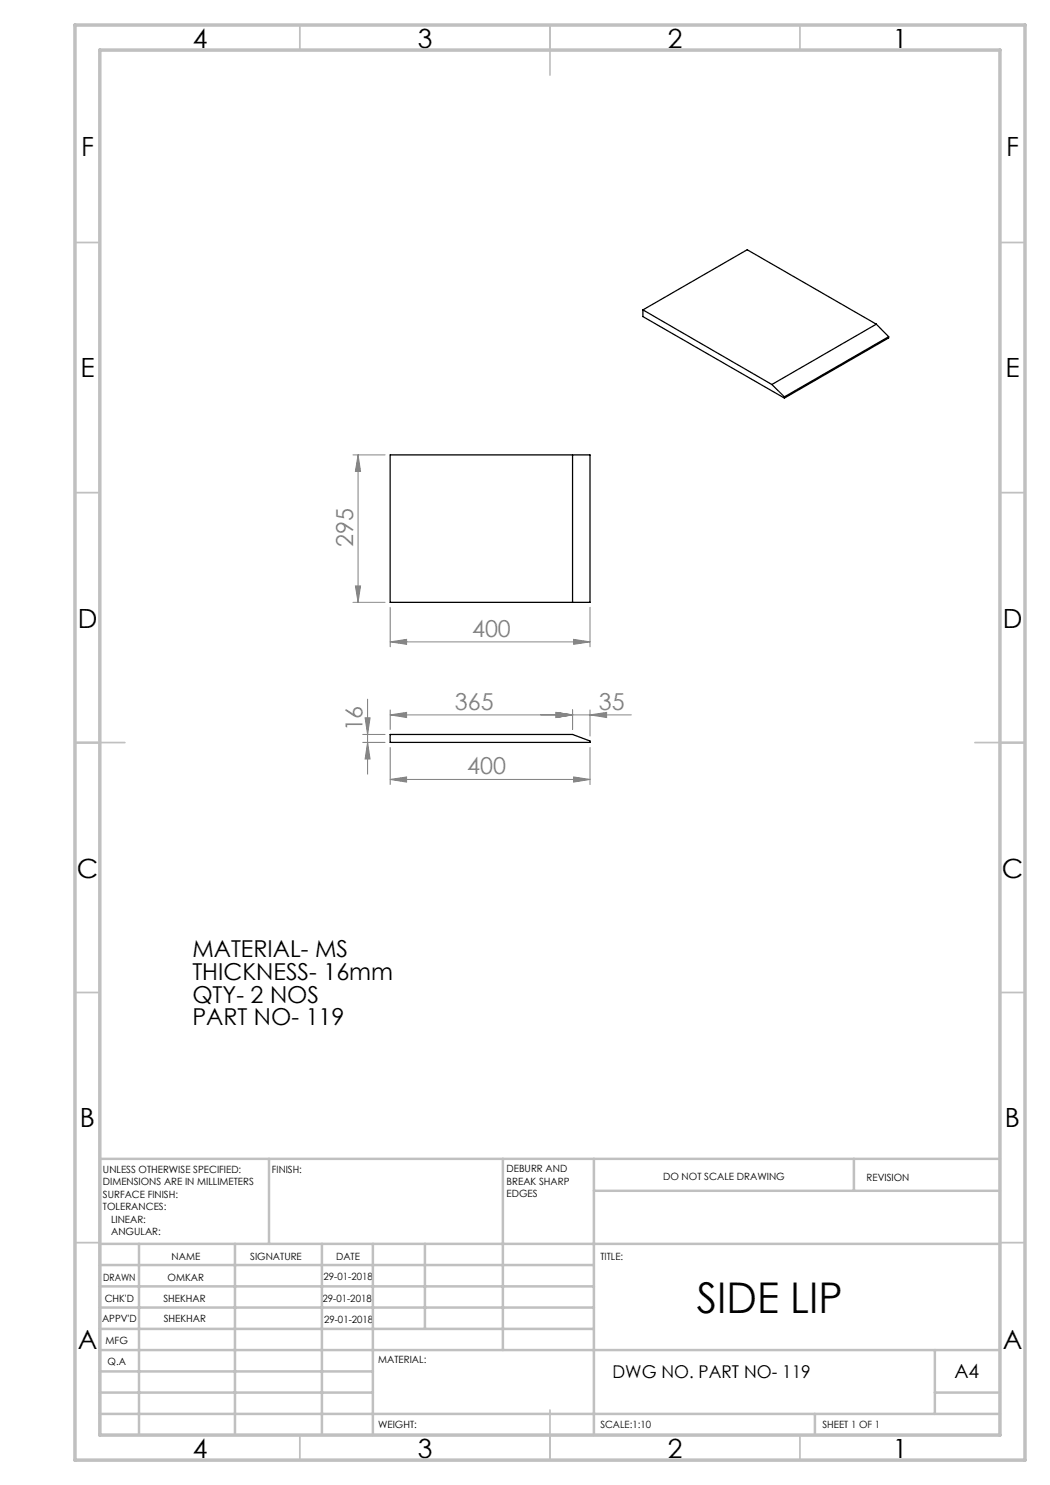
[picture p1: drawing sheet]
<svg xmlns="http://www.w3.org/2000/svg" width="210mm" height="297mm" viewBox="0 0 210 297" stroke-linecap="round" stroke-linejoin="round" font-family="sans-serif">
<g fill="none" stroke="#808080" stroke-width=".2">
<path d="M70.6 91h6.4M71.6 91l.5 3.3h-1zM71.6 91v29.5M71.1 117.2h1l-.5 3.3zM70.6 120.5h6.4M73.5 139.8v15M78 128.4l3.3-.5v1zM78 121.5v7.9M78 128.4h40M114.7 127.9l3.3 .5-3.3 .5zM118 121.5v7.9M72.5 146.9h4.5"/>
<path d="M72.5 148.5h4.5M73 143.6h1l-.5 3.3zM73.5 148.5l.5 3.3h-1zM78 155.9l3.3-.5v1zM78 149.5v7.4M78 155.9h40M78 143l3.3-.5v1zM78 142v3.9M78 143h48.3M111.2 142.5l3.3 .5-3.3 .5zM114.5 142v3.9M114.7 155.4l3.3 .5-3.3 .5z"/>
<path d="M118 149.5v7.4M118 143l3.3-.5v1zM118 142v5.2"/>
</g>
<g fill="none" stroke="#c0c0c0" stroke-width=".35">
<path d="M60 5v5M110 5v10M160 5v5M15 48.5h5M200 48.5h5M15 98.5h5M200 98.5h5M15 148.5h10M195 148.5h10M15 198.5h5M200 198.5h5M15 248.5h5"/>
<path d="M200 248.5h5M60 287v5M110 282v10M160 287v5"/>
</g>
<g fill="none" stroke="#c0c0c0" stroke-width=".5">
<path d="M53.8 231.8v17M100.6 231.8v38.2M118.8 231.8v55.2M118.8 238.2h81.2M170.8 231.8v6.4M200 231.8h-180v55.2M20 248.8h180M20 257.3h98.8M20 253h98.8M27.8 248.8v38.2M47 248.8v38.2M64.4 248.8v38.2"/>
<path d="M74.6 248.8v38.2M85 248.8v17M20 265.8h98.8M20 261.5h98.8M20 278.5h54.6M20 274.3h54.6M20 270h180M187 278.5h13M187 270v12.8M20 282.8h180M163 282.8v4.2"/>
</g>
<path d="M15 5h190v287h-190zM20 10h180v277h-180z" fill="none" stroke="#c0c0c0" stroke-width=".7"/>
<g fill="#808080">
<path d="M114.7 127.9l3.3 .5-3.3 .5zM78 128.4l3.3-.5v1zM111.2 142.5l3.3 .5-3.3 .5zM78 143l3.3-.5v1zM118 143l3.3-.5v1zM111.2 142.5l3.3 .5-3.3 .5z"/>
<path d="M78 155.9l3.3-.5v1zM114.7 155.4l3.3 .5-3.3 .5z"/>
<path d="M71.1 117.2h1l-.5 3.3zM71.6 91l.5 3.3h-1z"/>
<path d="M73 143.6h1l-.5 3.3zM73.5 148.5l.5 3.3h-1z"/>
</g>
<path d="M128.6 62l25.8 14.9M128.6 62v1.3l28.3 16.3M128.6 62l20.8-12.1 25.9 14.9M154.4 76.9l2.5 2.5M156.9 79.4v.2M175.3 64.8l-20.9 12.1M175.3 64.8l2.4 2.5M177.7 67.3l-20.8 12.1M177.7 67.3v.3l-20.8 12M78 91h40v29.5h-40zM114.5 91v29.5M78 146.9h36.5l3.5 1.3v.3h-40z" fill="none" stroke="#000" stroke-width=".25"/>
<text font-size="8.5" x="139.4" y="262.6">SIDE LIP</text>
<g font-size="5.3">
<text x="38.5" y="9.5">4</text>
<text x="83.5" y="9.5">3</text>
<text x="133.6" y="9.5">2</text>
<text x="178.6" y="9.5">1</text>
<text x="16.2" y="31.3">F</text>
<text x="201.2" y="31.3">F</text>
<text x="16.1" y="75.5">E</text>
<text x="201.1" y="75.5">E</text>
<text x="15.5" y="125.5">D</text>
<text x="200.5" y="125.5">D</text>
<text x="15.4" y="175.5">C</text>
<text x="200.4" y="175.5">C</text>
<text x="16" y="225.5">B</text>
<text x="201" y="225.5">B</text>
<text x="15.5" y="269.8">A</text>
<text x="200.5" y="269.8">A</text>
<text x="38.5" y="291.5">4</text>
<text x="83.5" y="291.5">3</text>
<text x="133.6" y="291.5">2</text>
<text x="178.6" y="291.5">1</text>
</g>
<g font-size="4.7" fill="#808080">
<text x="70.6" y="109.4" transform="rotate(-90 70.6 109.4)">295</text>
<text x="94.4" y="127.3">400</text>
<text x="91" y="142">365</text>
<text x="119.8" y="142">35</text>
<text x="72.5" y="146.3" transform="rotate(-90 72.5 146.3)">16</text>
<text x="93.5" y="154.9">400</text>
</g>
<g font-size="4.7">
<text x="38.5" y="191.5">MATERIAL- MS</text>
<text x="38.5" y="196">THICKNESS- 16mm</text>
<text x="38.5" y="200.5">QTY- 2 NOS</text>
<text x="38.5" y="205.1">PART NO- 119</text>
</g>
<text font-size="3.9" x="190.9" y="275.5">A4</text>
<text font-size="3.5" x="122.5" y="275.5">DWG NO. PART NO- 119</text>
<g font-size="2">
<text x="20.6" y="234.6">UNLESS OTHERWISE SPECIFIED:</text>
<text x="20.6" y="237.1">DIMENSIONS ARE IN MILLIMETERS</text>
<text x="20.6" y="239.6">SURFACE FINISH:</text>
<text x="54.4" y="234.6">FINISH:</text>
<text x="101.3" y="234.5">DEBURR AND</text>
<text x="101.3" y="237">BREAK SHARP</text>
<text x="101.3" y="239.5">EDGES</text>
<text x="132.6" y="236">DO NOT SCALE DRAWING</text>
<text x="173.3" y="236.2">REVISION</text>
<text x="20.6" y="242.1">TOLERANCES:</text>
<text x="22.2" y="244.6">LINEAR:</text>
<text x="22.2" y="247.1">ANGULAR:</text>
<text x="34.3" y="252">NAME</text>
<text x="50" y="251.9">SIGNATURE</text>
<text x="67.2" y="251.9">DATE</text>
<text x="120.1" y="251.9">TITLE:</text>
<text x="20.6" y="256.1">DRAWN</text>
<text x="33.5" y="256.1">OMKAR</text>
<text x="64.7" y="255.9">29-01-2018</text>
<text x="20.9" y="260.3">CHK'D</text>
<text x="32.7" y="260.3">SHEKHAR</text>
<text x="64.5" y="260.3">29-01-2018</text>
<text x="20.4" y="264.4">APPV'D</text>
<text x="21.1" y="268.8">MFG</text>
<text x="32.8" y="264.4">SHEKHAR</text>
<text x="64.8" y="264.6">29-01-2018</text>
<text x="21.5" y="273">Q.A</text>
<text x="75.6" y="272.5">MATERIAL:</text>
<text x="75.6" y="285.5">WEIGHT:</text>
<text x="120.1" y="285.6">SCALE:1:10</text>
<text x="164.5" y="285.6">SHEET 1 OF 1</text>
</g>
</svg>
